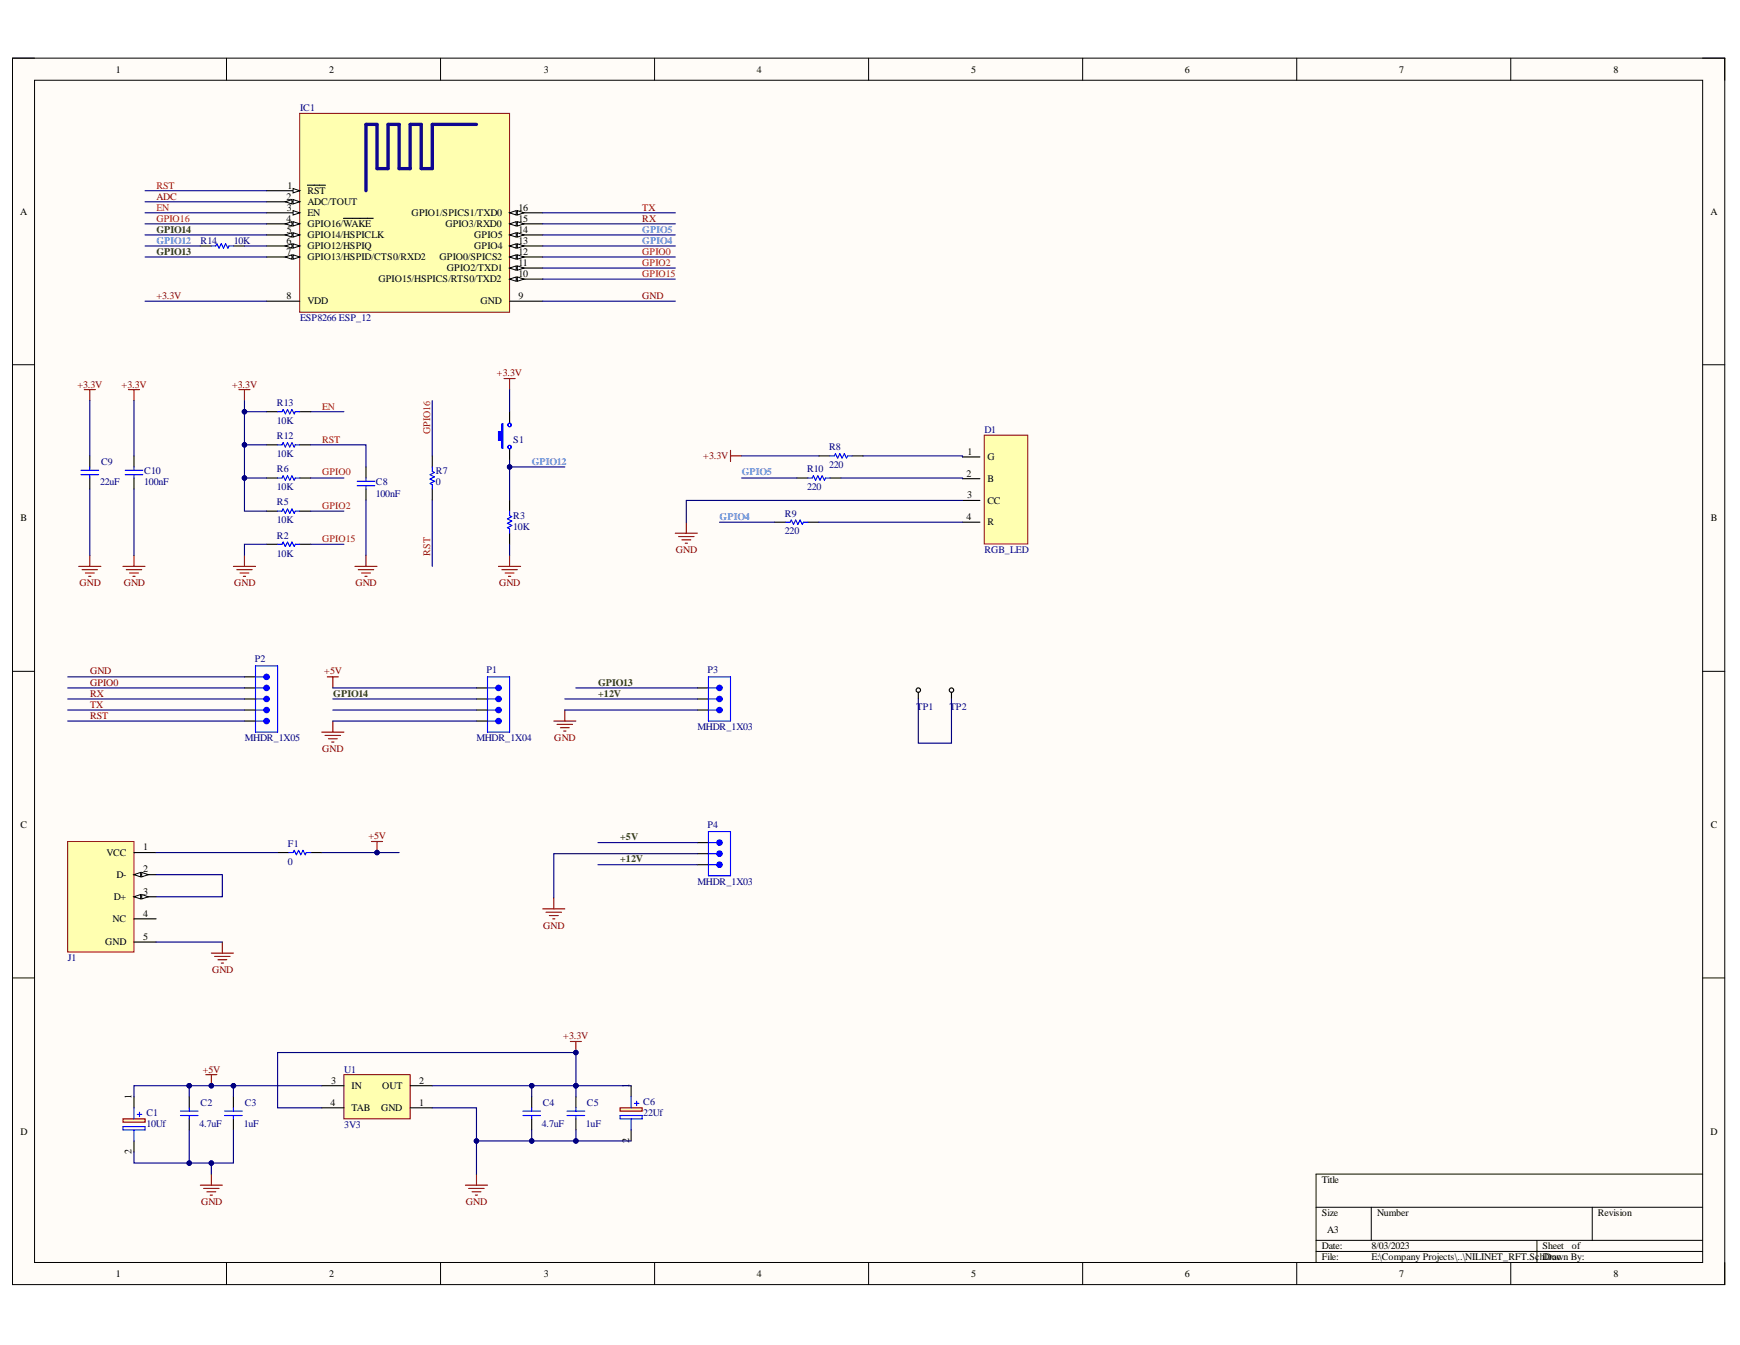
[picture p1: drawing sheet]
# Altium project NILINET_RFT.PrjPcb
1 sheet, 32 parts. Net scope: global (net labels, ports and power ports of the same name join across sheets).
Board file: NILINET_RFT.PcbDoc

## Sheet NILINET_RFT.SchDoc
size A3

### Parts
C1  10Uf  [UWT(4X5.4)]
C2  4.7uF  [CAP0805]
C3  1uF  [CAP0805]
C4  4.7uF  [CAP0805]
C5  1uF  [CAP0805]
C6  22Uf  [UWT(4X5.4)]
C8  100nF  [CAP0805]
C9  22uF  [CAP0805]
C10  100nF  [CAP0805]
D1  RGB_LED  [RGB_LED]
F1  0  [RES0805]
IC1  ESP8266 ESP_12  [ESP8266 ESP_12]
J1  USB Connector  [MicroUSB111]  (value not drawn)
P1  MHDR_1X04  [MHDR1X04-254P]
P2  MHDR_1X05  [MHDR1X05-254P]
P3  MHDR_1X03  [MHDR1X03-254P]
P4  MHDR_1X03  [MHDR1X03-254P]
R2  10K  [RES0805]
R3  10K  [RES0805]
R5  10K  [RES0805]
R6  10K  [RES0805]
R7  0  [RES0805]
R8  220  [RES0805]
R9  220  [RES0805]
R10  220  [RES0805]
R12  10K  [RES0805]
R13  10K  [RES0805]
R14  10K  [RES0805]
S1  Switch PB  [SwitchRight]  (value not drawn)
TP1  Test Point  [Test Point]  (value not drawn)
TP2  Test Point  [Test Point]  (value not drawn)
U1  3V3  [SOT223]

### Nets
+3.3V: C4.2 C5.2 C6.1(+) C9.2 C10.2 IC1.8(VDD) R5.2 R6.2 R8.1 R12.2 R13.2 S1.2 U1.2(OUT) U1.4(TAB)
+5V: C1.1(+) C2.2 C3.2 F1.1 P1.1 P4.1 U1.3(IN)
GND: C1.2(-) C2.1 C3.1 C4.1 C5.1 C6.2(-) C8.1 C9.1 C10.1 D1.3(CC) IC1.9(GND) J1.5(GND) P1.4 P2.1 P3.3 P4.2 R2.2 R3.2 U1.1(GND)
+12V: P3.2 P4.3
ADC: IC1.2(ADC/TOUT)
EN: IC1.3(EN) R13.1
GPIO0: IC1.12(GPIO0/SPICS2) P2.2 R6.1
GPIO2: IC1.11(GPIO2/TXD1) R5.1
GPIO4: IC1.13(GPIO4) R9.1
GPIO5: IC1.14(GPIO5) R10.1
GPIO12: R3.1 R14.2 S1.1
GPIO13: IC1.7(GPIO13/HSPID/CTS0/RXD2) P3.1
GPIO14: IC1.5(GPIO14/HSPICLK) P1.2
GPIO15: IC1.10(GPIO15/HSPICS/RTS0/TXD2) R2.1
GPIO16: IC1.4(GPIO16/~{WAKE}) R7.1
RST: C8.2 IC1.1(~{RST}) P2.5 R7.2 R12.1
RX: IC1.15(GPIO3/RXD0) P2.3
TX: IC1.16(GPIO1/SPICS1/TXD0) P2.4
NetD1_1: D1.1(G) R8.2
NetD1_2: D1.2(B) R10.2
NetD1_4: D1.4(R) R9.2
NetF1_2: F1.2 J1.1(VCC)
NetIC1_6: IC1.6(GPIO12/HSPIQ) R14.1
NetJ1_2: J1.2(D-) J1.3(D+)
NetTP1_1: TP1.1(T) TP2.1(T)

Not connected (* = marked no-connect by the designer): J1 4(NC); P1 3
